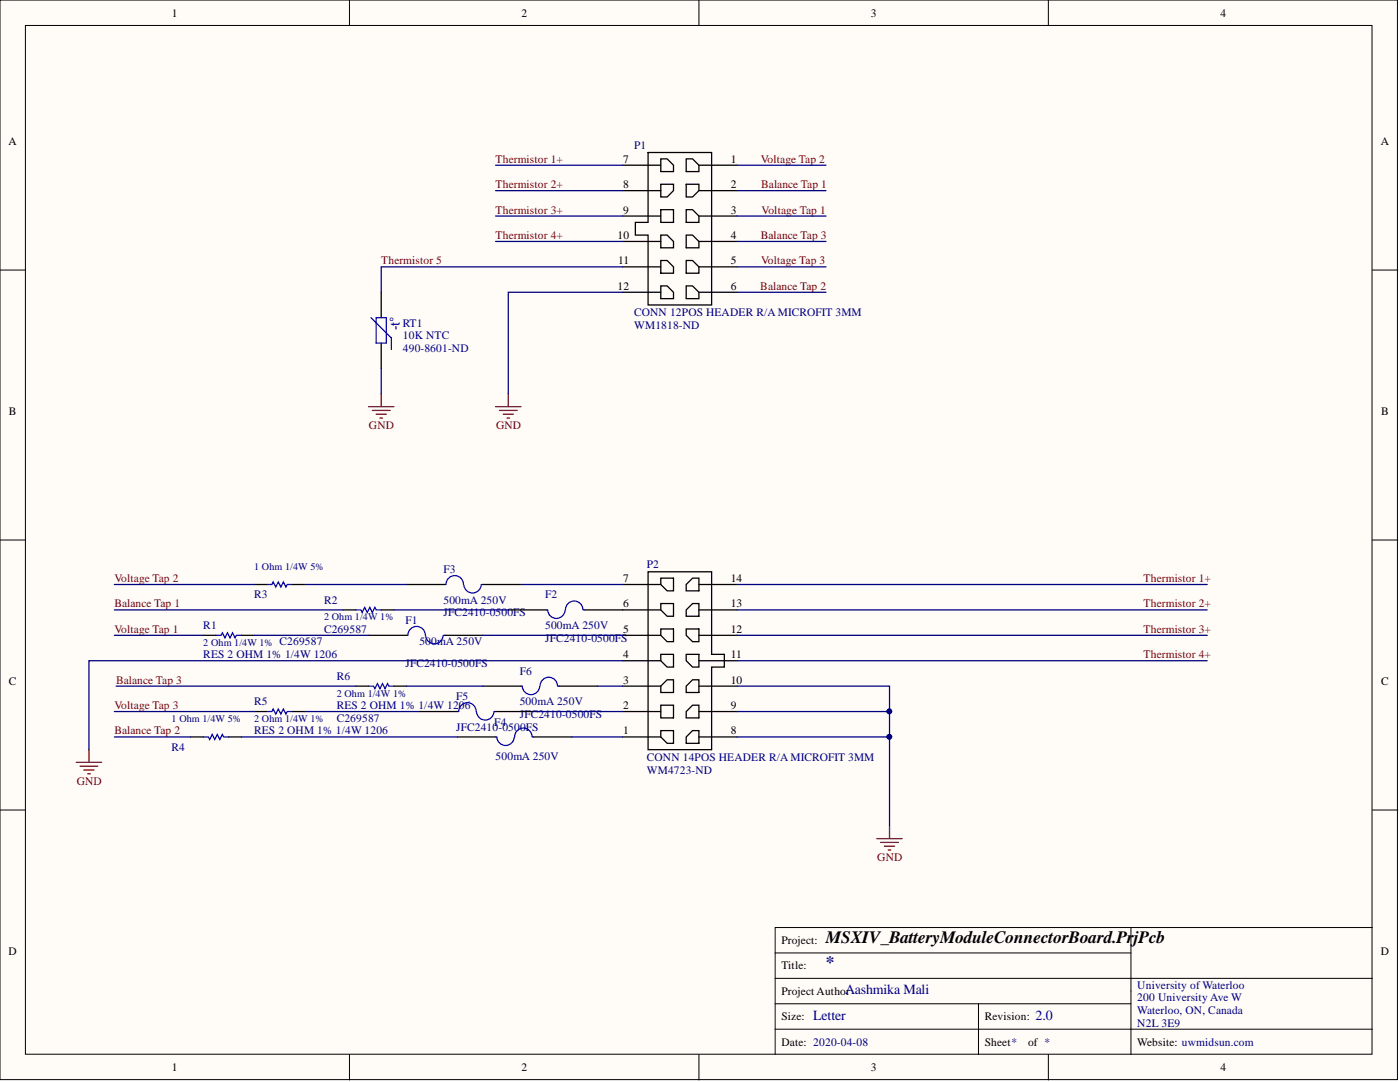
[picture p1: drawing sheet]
<svg xmlns="http://www.w3.org/2000/svg" width="279mm" height="216mm" viewBox="0 0 279 216" stroke-linecap="round" stroke-linejoin="round" font-family="sans-serif">
<g fill="#fffcf8" stroke="#000" stroke-width=".2">
<path d="M0 0h278.9v215.4h-278.9z"/>
<path d="M5.1 5.1h268.7v205.3h-268.7z"/>
</g>
<g fill="none" stroke="#000" stroke-width=".2">
<path d="M69.7 0v5.1M139.5 0v5.1M209.2 0v5.1M0 53.9h5.1M273.9 53.9h5.1M0 107.8h5.1M273.9 107.8h5.1M0 161.6h5.1M273.9 161.6h5.1M154.7 195.2h119.2M154.7 190.1h71M225.7 185.1h-71v25.3"/>
<path d="M225.7 185.1v25.3M225.7 185.1h48.2M69.7 210.4v5.1M139.5 210.4v5.1M154.7 200.3h71M154.7 205.4h119.2M195.3 200.3v10.1M209.2 210.4v5.1"/>
</g>
<g fill="none" stroke="#800000" stroke-width=".25">
<path d="M76.1 78.6v2.5M101.4 78.6v2.5M73.5 81.1h5.1M74.3 81.9h3.6M75.1 82.7h2M75.8 83.4h.5M98.9 81.1h5.1M99.7 81.9h3.5M100.4 82.7h2.1M101.2 83.4h.5M15.2 152.1h5.1M16 152.9h3.5"/>
<path d="M16.7 153.6h2.1M17.5 154.4h.5M17.8 149.6v2.5M175 167.3h5.1M175.7 168.1h3.6M176.5 168.9h2M177.3 169.6h.5M177.5 164.8v2.5"/>
</g>
<g fill="none" stroke="#00f" stroke-width=".25">
<path d="M74.1 63.4l4 4v2.3M75.1 63.4h2v5.1h-2zM53.3 116.6h1l.2-.5 .5 1 .5-1 .5 1 .6-1 .5 1 .2-.5h1M88.8 116.6h.2M89 116.6a1.74 1.74 0 0 1 1.8-1.7 1.74 1.74 0 0 1 1.7 1.7M96 116.7a1.74 1.74 0 0 1-1.7 1.6 1.74 1.74 0 0 1-1.7-1.6M96.1 116.6h.3M43.1 126.8h1l.3-.5 .5 1 .5-1 .5 1 .5-1 .5 1 .3-.5h1M71 121.7h1l.3 .5 .5-1 .5 1 .5-1 .5 1 .5-1 .3 .5h1M73.5 136.9h1.1l.2 .5 .5-1 .5 1 .5-1 .5 1 .5-1 .3 .5h1M81.2 126.8h.2M81.4 126.7a1.74 1.74 0 0 1 1.8-1.7 1.74 1.74 0 0 1 1.7 1.8"/>
<path d="M88.4 126.8a1.74 1.74 0 0 1-1.7 1.7 1.74 1.74 0 0 1-1.7-1.6M88.5 126.8h.3M104 136.9h.2M104.2 137a1.74 1.74 0 0 0 1.7 1.6 1.74 1.74 0 0 0 1.8-1.6M109 121.7h.3M109.3 121.8a1.74 1.74 0 0 0 1.7 1.6 1.74 1.74 0 0 0 1.8-1.6M111.3 136.9a1.74 1.74 0 0 0-1.8-1.8 1.74 1.74 0 0 0-1.7 1.8M111.3 136.9h.3M116.3 121.6a1.74 1.74 0 0 0-1.7-1.7 1.74 1.74 0 0 0-1.7 1.8M116.4 121.7h.3M40.6 147.1h1l.2 .5 .6-1.1 .5 1.1 .5-1.1 .5 1.1 .5-1.1 .2 .6h1M53.3 142h1l.2-.5 .5 1 .5-1 .5 1 .6-1 .5 1 .2-.5h1"/>
<path d="M91.3 142h.3M91.6 141.9a1.74 1.74 0 0 1 1.7-1.7 1.74 1.74 0 0 1 1.7 1.8M98.6 142a1.74 1.74 0 0 1-1.7 1.7 1.74 1.74 0 0 1-1.8-1.6M98.7 142h.2M98.9 147.1h.3M99.2 147.1a1.74 1.74 0 0 0 1.7 1.7 1.74 1.74 0 0 0 1.7-1.7M106.2 147a1.74 1.74 0 0 0-1.8-1.7 1.74 1.74 0 0 0-1.7 1.8M106.3 147.1h.2"/>
</g>
<g fill="none" stroke="#000" stroke-width=".25">
<path d="M124.3 33h7.6M124.3 38h7.6M129.3 30.4h12.7v30.5h-12.7v-14h-2.5v-2.5h2.5zM131.9 31.7h1.2l1.3 1.3v1.2h-2.5zM131.9 36.8h2.5v1.2l-1.3 1.3h-1.2zM136.9 31.7h1.3l1.3 1.3v1.2h-2.6zM136.9 36.8h2.6v1.2l-1.3 1.3h-1.3zM139.5 33h7.6M139.5 38h7.6M76.1 58.3v5.1M124.3 43.1h7.6M124.3 48.2h7.6"/>
<path d="M124.3 53.2h7.6M124.3 58.3h7.6M131.9 46.9h1.2l1.3 1.3v1.2h-2.5zM131.9 52h1.2l1.3 1.2v1.3h-2.5zM131.9 57.1h1.2l1.3 1.2v1.3h-2.5zM131.9 41.8h2.5v2.6h-2.5zM136.9 41.8h1.3l1.3 1.3v1.3h-2.6zM136.9 46.9h1.3l1.3 1.3v1.2h-2.6zM136.9 52h1.3l1.3 1.2v1.3h-2.6zM136.9 57.1h1.3l1.3 1.2v1.3h-2.6zM139.5 43.1h7.6M139.5 48.2h7.6"/>
<path d="M139.5 53.2h7.6M139.5 58.3h7.6M76.1 68.5v5M50.7 116.6h2.6M58.3 116.6h2.6M81.2 116.6h7.6M96.4 116.6h7.6M124.3 116.6h7.6M129.3 114.1h12.7v16.5h2.6v2.5h-2.6v16.5h-12.7zM131.9 115.4h2.5v2.5h-1.3l-1.2-1.3zM136.9 116.6l1.3-1.2h1.3v2.5h-2.6zM139.5 116.6h7.6"/>
<path d="M40.6 126.8h2.5M48.2 126.8h2.5M68.5 121.7h2.5M71 136.9h2.5M73.5 126.8h7.7M76.1 121.7h2.5M78.6 136.9h2.6M88.8 126.8h7.6M96.4 136.9h7.6M101.4 121.7h7.6M111.6 136.9h7.6M116.7 121.7h15.2"/>
<path d="M124.3 136.9h7.6M124.3 126.8h7.6M124.3 131.8h7.6M131.9 136.9l1.2-1.3h1.3v2.6h-2.5zM131.9 130.6h2.5v2.5h-1.3l-1.2-1.3zM131.9 125.5h2.5v2.5h-1.3l-1.2-1.2zM131.9 120.4h2.5v2.6h-1.3l-1.2-1.3zM136.9 136.9l1.3-1.3h1.3v2.6h-2.6zM136.9 130.6h2.6v2.5h-1.3l-1.3-1.3zM136.9 125.5h2.6v2.5h-1.3l-1.3-1.2zM136.9 121.7l1.3-1.3h1.3v2.6h-2.6zM139.5 136.9h7.6"/>
<path d="M139.5 126.8h7.6M139.5 121.7h7.6M139.5 131.8h7.6M38 147.1h2.6M45.6 147.1h2.6M50.7 142h2.6M58.3 142h2.6M83.7 142h7.6M91.3 147.1h7.6M98.9 142h7.6M106.5 147.1h7.6M124.3 142h7.6"/>
<path d="M124.3 147.1h7.6M131.9 145.8h2.5v2.5h-1.3l-1.2-1.2zM131.9 140.7h2.5v2.5h-2.5zM136.9 147.1l1.3-1.3h1.3v2.5h-2.6zM136.9 142l1.3-1.3h1.3v2.5h-2.6zM139.5 142h7.6M139.5 147.1h7.6"/>
</g>
<g fill="none" stroke="#000080" stroke-width=".25">
<path d="M98.9 33h25.4M98.9 38h25.4M147.1 33h17.7M147.1 38h17.7M98.9 48.2h25.4M98.9 43.1h25.4M124.3 58.3h-22.9v20.3M124.3 53.2h-48.2v5.1M147.1 48.2h17.7M147.1 43.1h17.7M147.1 53.2h17.7M147.1 58.3h17.7"/>
<path d="M76.1 73.5v5.1M22.8 116.6h27.9M60.9 116.6h20.3M104 116.6h20.3M147.1 116.6h93.8M22.8 121.7h45.7M22.8 126.8h17.8M23.2 136.9h47.8M50.7 126.8h22.8M78.6 121.7h22.8M81.2 136.9h15.2M96.4 126.8h27.9"/>
<path d="M119.2 136.9h5.1M124.3 131.8h-106.5v17.8M147.1 136.9h30.4v27.9M147.1 121.7h93.8M147.1 126.8h93.8M147.1 131.8h93.8M22.8 147.1h15.2M22.8 142h27.9M48.2 147.1h43.1M60.9 142h22.8M106.5 142h17.8M114.1 147.1h10.2"/>
<path d="M147.1 147.1h30.4M147.1 142h30.4"/>
</g>
<g fill="#000080" stroke="#000080" stroke-width=".2">
<circle cx="177.5" cy="147" r=".47"/>
<circle cx="177.5" cy="141.9" r=".47"/>
</g>
<text font-size="3.5" x="164.8" y="188.1">MSXIV_BatteryModuleConnectorBoard.PrjPcb</text>
<text font-size="3.5" fill="#000080" x="164.8" y="193.2">*</text>
<g font-size="2.8" fill="#000080">
<text x="162.3" y="203.5">Letter</text>
<text x="168.6" y="198.4">Aashmika Mali</text>
<text x="206.7" y="203.5">2.0</text>
</g>
<text font-size="2.7" fill="#00f" x="79.8" y="65.9" transform="rotate(-90 79.8 65.9)">-t°</text>
<g font-size="2.3">
<text x="34.3" y="3.3">1</text>
<text x="104.1" y="3.3">2</text>
<text x="173.8" y="3.3">3</text>
<text x="243.5" y="3.3">4</text>
<text x="1.7" y="29">A</text>
<text x="275.6" y="29">A</text>
<text x="124.4" y="32.5">7</text>
<text x="145.8" y="32.5">1</text>
<text x="124.4" y="37.5">8</text>
<text x="145.8" y="37.5">2</text>
<text x="123.3" y="47.7">10</text>
<text x="124.4" y="42.6">9</text>
<text x="145.8" y="42.6">3</text>
<text x="145.8" y="47.7">4</text>
<text x="123.3" y="52.7">11</text>
<text x="145.8" y="52.7">5</text>
<text x="123.3" y="57.8">12</text>
<text x="145.8" y="57.8">6</text>
<text x="1.8" y="82.8">B</text>
<text x="275.7" y="82.8">B</text>
<text x="124.4" y="116.1">7</text>
<text x="145.8" y="116.1">14</text>
<text x="124.4" y="121.2">6</text>
<text x="145.8" y="121.2">13</text>
<text x="124.4" y="131.3">4</text>
<text x="124.4" y="126.3">5</text>
<text x="145.8" y="131.3">11</text>
<text x="145.8" y="126.3">12</text>
<text x="1.8" y="136.7">C</text>
<text x="124.4" y="136.4">3</text>
<text x="145.8" y="136.4">10</text>
<text x="275.7" y="136.7">C</text>
<text x="124.4" y="141.5">2</text>
<text x="145.8" y="141.5">9</text>
<text x="124.4" y="146.5">1</text>
<text x="145.8" y="146.5">8</text>
<text x="1.7" y="190.6">D</text>
<text x="156" y="188.4">Project:</text>
<text x="275.6" y="190.6">D</text>
<text x="156" y="193.4">Title:</text>
<text x="156" y="203.6">Size:</text>
<text x="156" y="198.5">Project Author</text>
<text x="196.5" y="203.6">Revision:</text>
<text x="156" y="208.7">Date: 2020-04-08</text>
<text x="196.5" y="208.7">Sheet*</text>
<text x="205.2" y="208.7">of *</text>
<text x="227" y="208.7">Website: uwmidsun.com</text>
<text x="34.3" y="213.7">1</text>
<text x="104.1" y="213.7">2</text>
<text x="173.8" y="213.7">3</text>
<text x="243.5" y="213.7">4</text>
</g>
<g font-size="2.3" fill="#000080">
<text x="126.5" y="29.7">P1</text>
<text x="80.4" y="65.2">RT1</text>
<text x="126.5" y="65.7">WM1818-ND</text>
<text x="126.5" y="63.1">CONN 12POS HEADER R/A MICROFIT 3MM</text>
<text x="80.4" y="70.2">490-8601-ND</text>
<text x="80.4" y="67.7">10K NTC</text>
<text x="129.1" y="113.3">P2</text>
<text x="50.7" y="119.4">R3</text>
<text x="88.5" y="114.3">F3</text>
<text x="108.8" y="119.4">F2</text>
<text x="40.6" y="125.5">R1</text>
<text x="64.7" y="120.4">R2</text>
<text x="80.9" y="124.5">F1</text>
<text x="88.5" y="123">JFC2410-0500FS</text>
<text x="88.5" y="120.4">500mA 250V</text>
<text x="108.8" y="125.5">500mA 250V</text>
<text x="40.6" y="131.3">RES 2 OHM 1% 1/4W 1206</text>
<text x="64.7" y="126.3">C269587</text>
<text x="83.7" y="128.8">500mA 250V</text>
<text x="108.8" y="128">JFC2410-0500FS</text>
<text x="67.2" y="135.6">R6</text>
<text x="80.9" y="133.1">JFC2410-0500FS</text>
<text x="103.7" y="134.6">F6</text>
<text x="50.7" y="140.7">R5</text>
<text x="67.2" y="141.5">RES 2 OHM 1% 1/4W 1206</text>
<text x="91" y="139.7">F5</text>
<text x="103.7" y="143.2">JFC2410-0500FS</text>
<text x="103.7" y="140.7">500mA 250V</text>
<text x="34.2" y="149.8">R4</text>
<text x="50.7" y="146.5">RES 2 OHM 1% 1/4W 1206</text>
<text x="67.2" y="144">C269587</text>
<text x="91" y="145.8">JFC2410-0500FS</text>
<text x="98.7" y="144.8">F4</text>
<text x="98.9" y="151.6">500mA 250V</text>
<text x="129.1" y="154.4">WM4723-ND</text>
<text x="129.1" y="151.9">CONN 14POS HEADER R/A MICROFIT 3MM</text>
<text x="227" y="197.2">University of Waterloo</text>
<text x="227" y="199.8">200 University Ave W</text>
<text x="227" y="202.3">Waterloo, ON, Canada</text>
<text x="227" y="204.9">N2L 3E9</text>
</g>
<g font-size="2.3" fill="#800000">
<text x="98.9" y="32.5">Thermistor 1+</text>
<text x="151.8" y="32.5">Voltage Tap 2</text>
<text x="98.9" y="37.5">Thermistor 2+</text>
<text x="151.9" y="37.5">Balance Tap 1</text>
<text x="98.9" y="42.6">Thermistor 3+</text>
<text x="98.9" y="47.7">Thermistor 4+</text>
<text x="151.8" y="47.7">Balance Tap 3</text>
<text x="152" y="42.6">Voltage Tap 1</text>
<text x="76.1" y="52.7">Thermistor 5</text>
<text x="151.9" y="52.7">Voltage Tap 3</text>
<text x="151.7" y="57.8">Balance Tap 2</text>
<text x="73.6" y="85.7">GND</text>
<text x="99" y="85.7">GND</text>
<text x="22.8" y="116.1">Voltage Tap 2</text>
<text x="228.2" y="116.1">Thermistor 1+</text>
<text x="22.8" y="121.2">Balance Tap 1</text>
<text x="228.2" y="121.2">Thermistor 2+</text>
<text x="22.8" y="126.3">Voltage Tap 1</text>
<text x="228.2" y="126.3">Thermistor 3+</text>
<text x="228.2" y="131.3">Thermistor 4+</text>
<text x="23.2" y="136.4">Balance Tap 3</text>
<text x="22.8" y="141.5">Voltage Tap 3</text>
<text x="22.8" y="146.5">Balance Tap 2</text>
<text x="15.3" y="156.7">GND</text>
<text x="175.1" y="171.9">GND</text>
</g>
<g font-size="2" fill="#000080">
<text x="50.7" y="113.7">1 Ohm 1/4W 5%</text>
<text x="64.7" y="123.8">2 Ohm 1/4W 1%</text>
<text x="40.6" y="128.9">2 Ohm 1/4W 1% C269587</text>
<text x="67.2" y="139">2 Ohm 1/4W 1%</text>
<text x="34.2" y="144.1">1 Ohm 1/4W 5%</text>
<text x="50.7" y="144.1">2 Ohm 1/4W 1%</text>
</g>
</svg>
